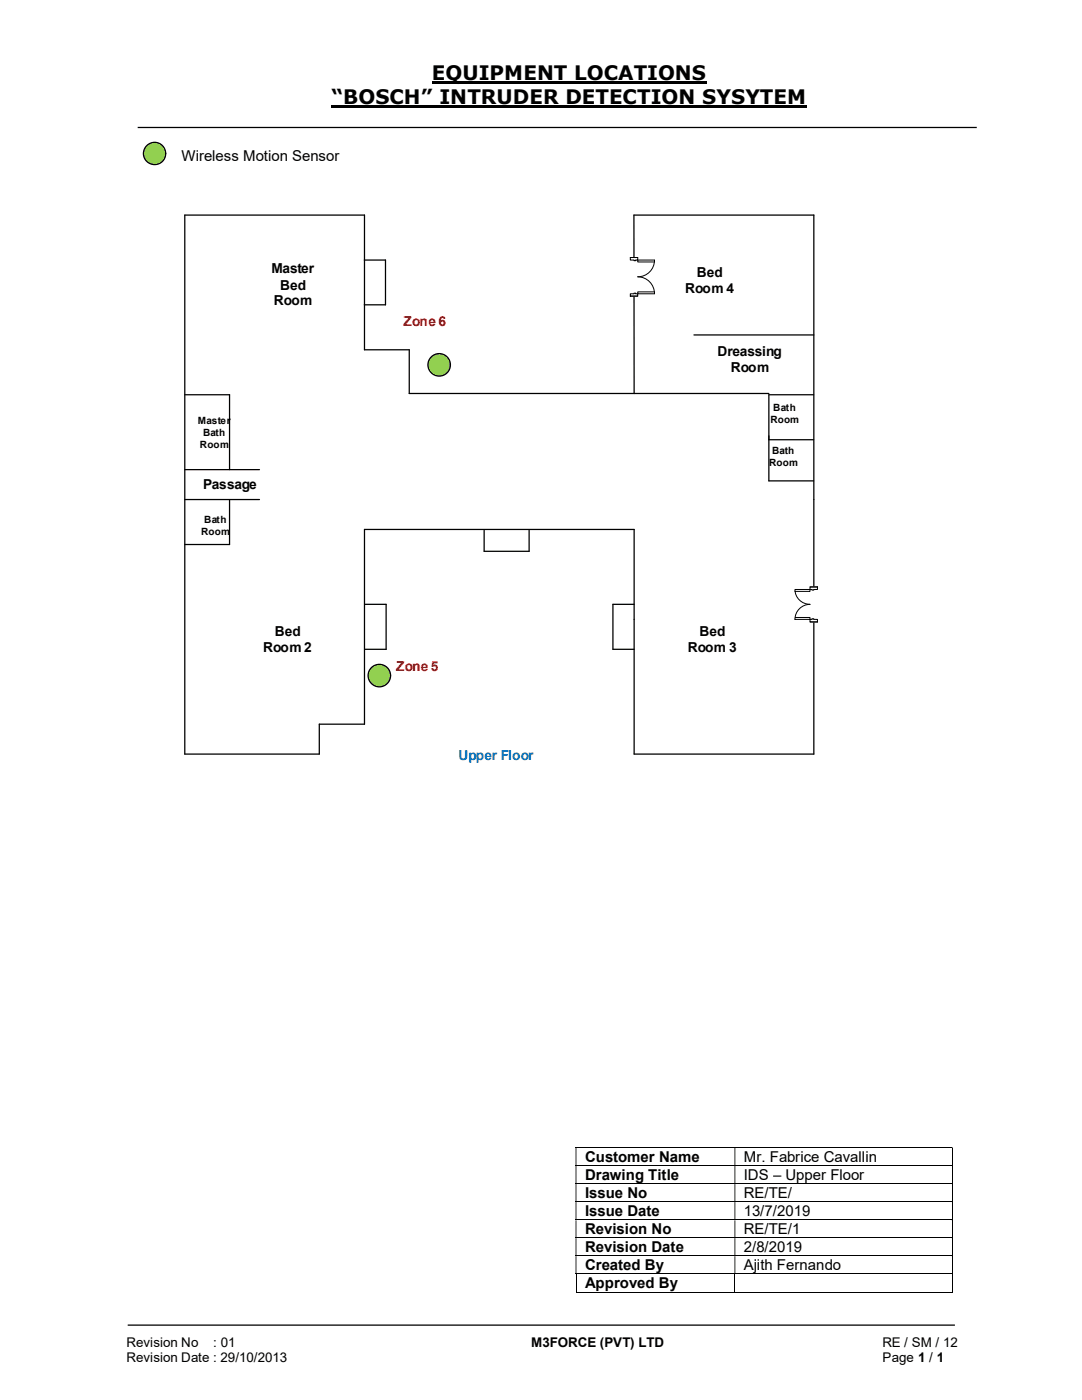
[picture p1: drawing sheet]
<svg xmlns="http://www.w3.org/2000/svg" width="216mm" height="279mm" viewBox="0 0 216 279" stroke-linecap="round" stroke-linejoin="round" font-family="sans-serif">
<path d="M86.2 16.5h54.8M66.2 21.3h94.8" fill="none" stroke="#000" stroke-width=".42"/>
<path d="M27.5 25.4h167.4M25.5 264.5h165" fill="none" stroke="#000" stroke-width=".25"/>
<g fill="none" stroke="#000" stroke-width=".2">
<path d="M114.9 229h75M114.9 232.6h75M114.9 236.2h75M114.9 239.8h75M190 229.1v3.4M190 232.7v3.4M190 236.3v3.4M190 239.9v3.5M114.9 243.5h75M114.9 247h75M114.9 250.6h75M114.9 254.3h75"/>
<path d="M114.9 257.9h31.7M114.9 254.3v3.6M146.6 254.3v3.6M146.7 257.9h43.2M190 243.5v3.5M190 247.1v3.4M190 250.7v3.5M190 254.3v3.6"/>
</g>
<g fill="#000">
<path d="M189.9 228.9h.2v.2h-.2zM114.9 229.1h.1v3.4h-.1zM146.6 229.1h.1v3.4h-.1z" fill-rule="evenodd"/>
<path d="M189.9 232.5h.2v.2h-.2zM114.9 232.7h.1v3.4h-.1zM146.6 232.7h.1v3.4h-.1z" fill-rule="evenodd"/>
<path d="M189.9 236.1h.2v.2h-.2zM114.9 236.3h.1v3.4h-.1zM146.6 236.3h.1v3.4h-.1z" fill-rule="evenodd"/>
<path d="M189.9 239.7h.2v.2h-.2zM114.9 239.9h.1v3.5h-.1zM146.6 239.9h.1v3.5h-.1z" fill-rule="evenodd"/>
<path d="M189.9 243.4h.2v.1h-.2zM114.9 243.5h.1v3.5h-.1zM146.6 243.5h.1v3.5h-.1z" fill-rule="evenodd"/>
<path d="M189.9 247h.2v.1h-.2zM114.9 247.1h.1v3.4h-.1zM146.6 247.1h.1v3.4h-.1z" fill-rule="evenodd"/>
<path d="M189.9 250.5h.2v.2h-.2zM114.9 250.7h.1v3.5h-.1zM146.6 250.7h.1v3.5h-.1z" fill-rule="evenodd"/>
</g>
<path d="M189.9 254.2h.2v.1h-.2zM189.9 257.8h.2v.1h-.2z" fill="#000"/>
<circle cx="30.8" cy="30.6" r="2.22" fill="#92d050"/>
<g fill="none" stroke="#000" stroke-width=".25">
<path d="M72.7 51.9h4.2v8.9h-4.2M36.9 78.8h8.9v14.9M126.5 78.5v-35.6h35.9v107.6h-35.9v-44.8h-53.8v38.8h-9v6h-26.8v-107.6h35.8v26.9h9v8.7h71.7M138.5 66.8h23.9M36.9 99.7h14.9M36.9 93.7h14.9M45.8 99.7v9h-8.9M96.6 105.8v4.2h9v-4.2M72.8 120.6h4.2v9h-4.2M126.5 120.6h-4.2v9h4.2"/>
<circle cx="30.8" cy="30.6" r="2.22"/>
</g>
<path d="M161.6 117.1h1.6v7h-1.6z" fill-rule="evenodd" fill="#fff"/>
<path d="M161.6 117.1h1.6v7h-1.6z" fill="none" stroke="#fff" stroke-width=".2"/>
<path d="M161.6 117.1v.5h1.5v-.5zM161.6 123.6h1.5v.5h-1.5z" fill-rule="evenodd" fill="#fff"/>
<path d="M162 117.6h-.4v-.5h1.5v.5h-.7M162 123.6h-.4v.5h1.5v-.5h-.7" fill="none" stroke="#000" stroke-width=".2"/>
<path d="M162 117.6v.2h.4v-.2zM162 123.5h.4v.1h-.4z" fill-rule="evenodd" fill="#fff"/>
<path d="M158.6 117.6a2.98 2.98 0 0 0 3 3 3 3 0 0 0-3 3M161.6 117.1h1.5M162 117.6v.2h.4v-.2M161.6 124.1h1.5M162 123.6v-.1h.4v.1" fill="none" stroke="#000" stroke-width=".2"/>
<path d="M158.6 123.2h3v.4h-3z" fill="#fff"/>
<path d="M158.6 123.2h3v.4h-3z" fill="none" stroke="#000" stroke-width=".2"/>
<path d="M158.6 117.6h3v.4h-3z" fill="#fff"/>
<path d="M158.6 117.6h3v.4h-3z" fill="none" stroke="#000" stroke-width=".2"/>
<path d="M162.3 78.8h-8.9v17.2h8.9M153.4 87.8h8.9" fill="none" stroke="#000" stroke-width=".25"/>
<path d="M125.7 51.4h1.6v7.7h-1.6z" fill-rule="evenodd" fill="#fff"/>
<path d="M125.7 51.4h1.6v7.7h-1.6z" fill="none" stroke="#fff" stroke-width=".2"/>
<path d="M125.8 58.6v.5h1.5v-.5zM125.8 51.4h1.5v.5h-1.5z" fill-rule="evenodd" fill="#fff"/>
<path d="M126.5 58.6h-.7v.5h1.5v-.5h-.4M126.5 51.9h-.7v-.5h1.5v.5h-.4" fill="none" stroke="#000" stroke-width=".2"/>
<path d="M126.5 58.5v.1h.4v-.1zM126.5 51.9h.4v.1h-.4z" fill-rule="evenodd" fill="#fff"/>
<path d="M125.8 59.1h1.5M125.8 51.4h1.5M126.5 58.6v-.1h.4v.1M126.5 51.9v.1h.4v-.1M130.6 51.9a3.3 3.3 0 0 1-3.3 3.3 3.4 3.4 0 0 1 3.3 3.4" fill="none" stroke="#000" stroke-width=".2"/>
<path d="M127.3 51.9h3.3v.4h-3.3z" fill="#fff"/>
<path d="M127.3 51.9h3.3v.4h-3.3z" fill="none" stroke="#000" stroke-width=".2"/>
<path d="M127.3 58.3h3.3v.3h-3.3z" fill="#fff"/>
<path d="M127.3 58.3h3.3v.3h-3.3z" fill="none" stroke="#000" stroke-width=".2"/>
<circle cx="87.6" cy="72.8" r="2.24" fill="#92d050"/>
<circle cx="87.6" cy="72.8" r="2.24" fill="none" stroke="#000" stroke-width=".25"/>
<circle cx="75.7" cy="134.8" r="2.24" fill="#92d050"/>
<circle cx="75.7" cy="134.8" r="2.24" fill="none" stroke="#000" stroke-width=".25"/>
<g font-size="4">
<text x="86.2" y="16">EQUIPMENT LOCATIONS</text>
<text x="66.2" y="20.8">“BOSCH” INTRUDER DETECTION SYSYTEM</text>
</g>
<g font-size="3">
<text x="36.2" y="32.1">Wireless Motion Sensor</text>
<text x="116.8" y="231.9">Customer Name</text>
<text x="148.4" y="231.9">Mr. Fabrice Cavallin</text>
<text x="116.8" y="235.5">Drawing Title</text>
<text x="116.8" y="239.1">Issue No</text>
<text x="148.4" y="235.5">IDS – Upper Floor</text>
<text x="148.4" y="239.1">RE/TE/</text>
<text x="116.8" y="242.7">Issue Date</text>
<text x="148.4" y="242.7">13/7/2019</text>
<text x="116.8" y="246.3">Revision No</text>
<text x="116.8" y="249.9">Revision Date</text>
<text x="148.4" y="246.3">RE/TE/1</text>
<text x="148.4" y="249.9">2/8/2019</text>
<text x="116.8" y="253.5">Created By</text>
<text x="116.8" y="257.1">Approved By</text>
<text x="148.4" y="253.5">Ajith Fernando</text>
</g>
<g font-size="2.7">
<text x="54.1" y="54.6">Master</text>
<text x="55.9" y="57.8">Bed</text>
<text x="136.7" y="58.4">Room 4</text>
<text x="139.1" y="55.2">Bed</text>
<text x="54.7" y="61">Room</text>
<text x="143.2" y="71.1">Dreassing</text>
<text x="145.8" y="74.3">Room</text>
<text x="40.6" y="97.6">Passage</text>
<text x="52.5" y="130.1">Room 2</text>
<text x="54.9" y="126.9">Bed</text>
<text x="137.2" y="130.1">Room 3</text>
<text x="139.6" y="126.9">Bed</text>
<text x="25.2" y="268.8">Revision No</text>
<text x="42.6" y="268.8">: 01</text>
<text x="106" y="268.8">M3FORCE (PVT) LTD</text>
<text x="176.1" y="268.8">RE / SM / 12</text>
<text x="25.2" y="271.8">Revision Date : 29/10/2013</text>
<text x="176.1" y="271.8">Page 1 / 1</text>
</g>
<g font-size="2.7" fill="#c00000">
<text x="80.5" y="65.1">Zone 6</text>
<text x="79" y="133.8">Zone 5</text>
</g>
<text font-size="2.7" fill="#0070c0" x="91.5" y="151.7">Upper Floor</text>
<g font-size="2">
<text x="154.3" y="82">Bath</text>
<text x="39.5" y="84.6">Master</text>
<text x="39.9" y="89.4">Room</text>
<text x="40.5" y="87">Bath</text>
<text x="153.7" y="84.4">Room</text>
<text x="153.5" y="92.9">Room</text>
<text x="154.1" y="90.5">Bath</text>
<text x="40.1" y="106.8">Room</text>
<text x="40.7" y="104.4">Bath</text>
</g>
</svg>
